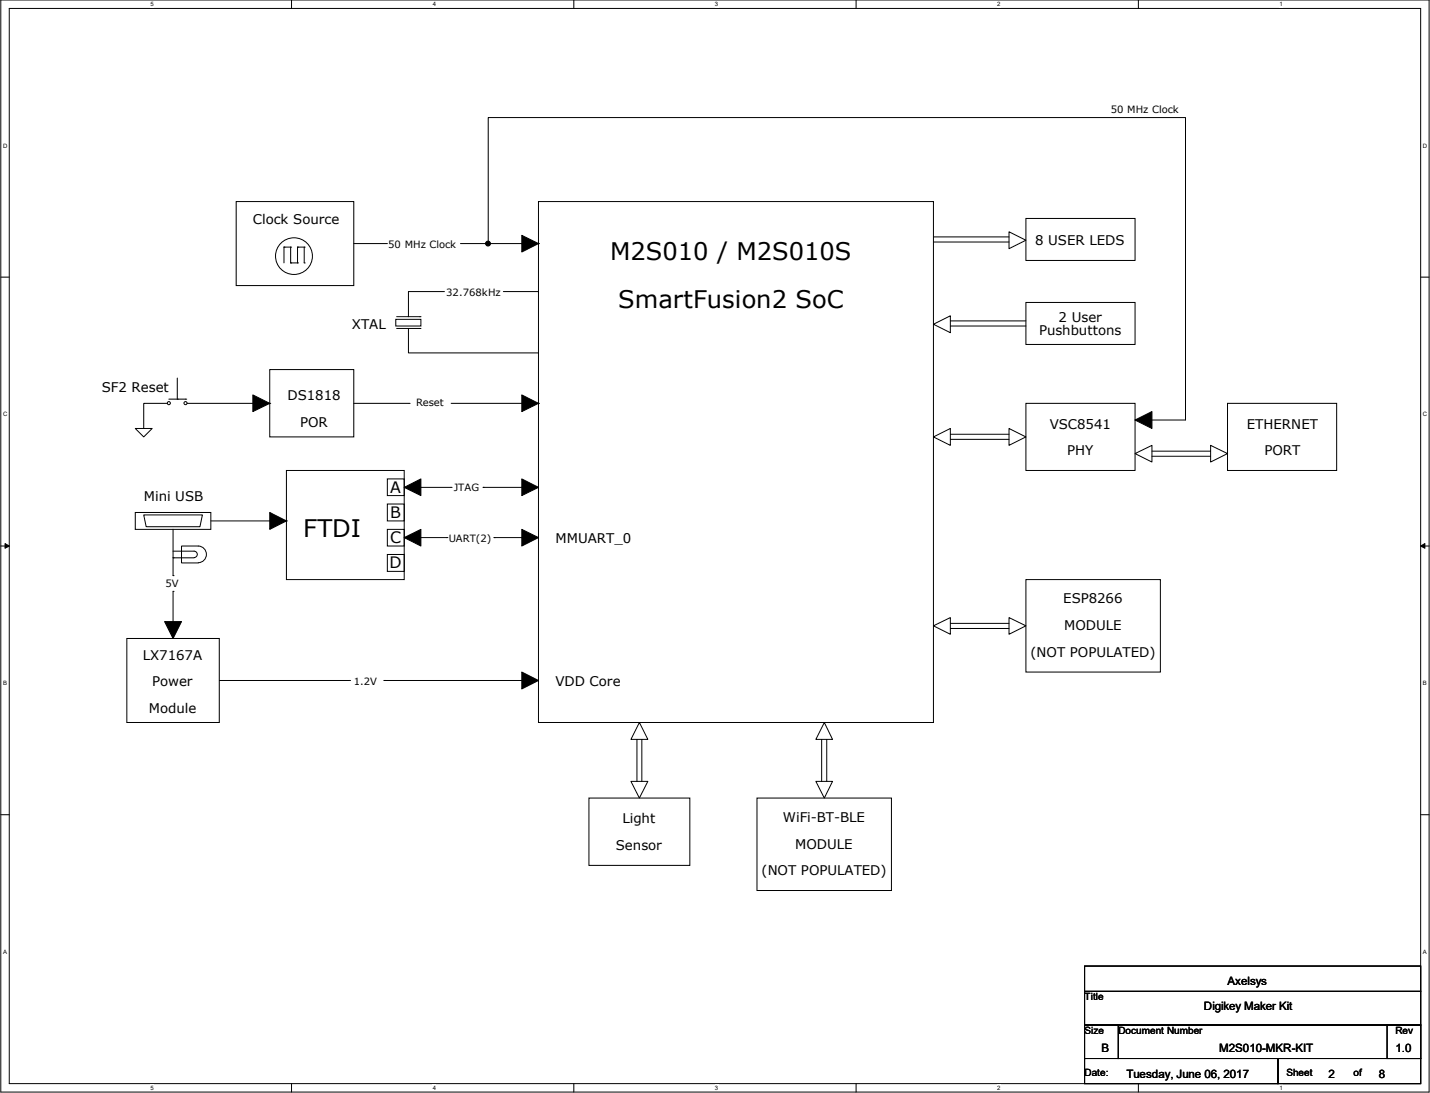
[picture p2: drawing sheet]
<svg xmlns="http://www.w3.org/2000/svg" width="272mm" height="208mm" viewBox="0 0 272 208" stroke-linecap="round" stroke-linejoin="round" font-family="sans-serif">
<path d="M.2 0h272v208h-272zM1.8 1.6h268.8v204.8h-268.8z" fill="none" stroke="#000" stroke-width=".19"/>
<g fill="#fff">
<path d="M28.6 .2h.6v1.2h-.6z"/>
<path d="M28.6 206.6h.6v1.2h-.6z"/>
</g>
<path d="M55.5 0v1.6M55.5 206.4v1.6" fill="none" stroke="#000" stroke-width=".19"/>
<g fill="#fff">
<path d="M82.4 .2h.6v1.2h-.6z"/>
<path d="M82.4 206.6h.6v1.2h-.6z"/>
</g>
<path d="M109.3 0v1.6M109.3 206.4v1.6" fill="none" stroke="#000" stroke-width=".19"/>
<g fill="#fff">
<path d="M136.2 .2h.6v1.2h-.6z"/>
<path d="M136.2 206.6h.6v1.2h-.6z"/>
</g>
<path d="M163.1 0v1.6M163.1 206.4v1.6" fill="none" stroke="#000" stroke-width=".19"/>
<g fill="#fff">
<path d="M189.9 .2h.6v1.2h-.6z"/>
<path d="M189.9 206.6h.6v1.2h-.6z"/>
</g>
<path d="M216.8 0v1.6M216.8 206.4v1.6" fill="none" stroke="#000" stroke-width=".19"/>
<g fill="#fff">
<path d="M243.7 .2h.6v1.2h-.6z"/>
<path d="M243.7 206.6h.6v1.2h-.6z"/>
<path d="M.6 27.2h.7v1.2h-.7z"/>
<path d="M271 27.2h.8v1.2h-.8z"/>
<path d="M.6 78.4h.7v1.1h-.7z"/>
<path d="M271 78.4h.8v1.1h-.8z"/>
</g>
<path d="M.2 52.8h1.6M270.6 52.8h1.6" fill="none" stroke="#000" stroke-width=".19"/>
<g fill="#fff">
<path d="M.6 129.6h.7v1.2h-.7z"/>
<path d="M271 129.6h.7v1.2h-.7z"/>
</g>
<path d="M.2 104h1.6M270.6 104h1.6" fill="none" stroke="#000" stroke-width=".19"/>
<path d="M1 103.5l.8 .5-.8 .4zM270.6 104l.8-.5v.9z" fill="#000" stroke="#000" stroke-width=".19"/>
<g fill="#fff">
<path d="M.6 180.8h.7v1.1h-.7z"/>
<path d="M271 180.8h.7v1.1h-.7z"/>
</g>
<g fill="none" stroke="#000" stroke-width=".19">
<path d="M45 38.4h22.4v16h-22.4zM102.6 38.4h75.2v99.2h-75.2zM54.1 47.1h.1M54.1 47.1v3M54.1 47.1h1.3M55.4 47.1h.1M55.4 50.1h.1M55.4 47.1v3M55.4 50.1h1.3M56.7 50.1h.1M56.7 47.1h.1M56.7 47.1h1.2"/>
<path d="M56.7 47.1v3M57.9 50.1h.1M57.9 47.1h.1M57.9 47.1v3M67.4 46.4h6.2M73.6 46.4h.1M84.7 55.5h-6.9v4.8M87.7 46.4h14.9M93 46.4v-24h132.8v57.6h-9.6M95.9 55.5h6.7M102.6 46.4h.1M177.8 45.1h14.4"/>
<path d="M177.8 46.1h14.4M192.2 44.2l3.2 1.6-3.2 1.6zM195.4 41.6h20.8v8h-20.8zM195.4 57.6h20.8v8h-20.8zM31.9 76.8h-4.5v4.8M32.2 76h3.2M33.8 76h.1M33.8 72v4M35.4 76h.1M35.7 76.8h15.7M51.4 70.4h16v12.8h-16zM51.4 76.8h.1"/>
<path d="M67.4 76.8h10.5M75.4 60.8h4.8v1.3h-4.8zM75.5 60.3h4.5M75.5 62.6h4.5M77.8 62.6v4.6h24.8M77.9 76.8h.1M80 60.3h.1M80 62.6h.1M85.9 76.8h16.7M102.6 76.8h.1M177.8 61.8l3.2-1.6v3.2zM181 61.1h14.4"/>
<path d="M181 62.1h14.4M195.4 76.8h20.8v12.8h-20.8zM233.8 76.8h20.8v12.8h-20.8zM25.8 81.6h3.2l-1.6 1.6zM25.8 97.6h14.4v3.2h-14.4zM27.4 98.1h11.1l-.4 2.2h-10.3zM40.2 99.2h14.4M54.6 89.6h22.4v20.8h-22.4zM54.6 99.2h.1M73.8 91.2h3.2v3.2h-3.2zM73.8 96h3.2v3.2h-3.2zM77 92.8h8.9"/>
<path d="M85.9 92.8h.1M92 92.8h.1M92 92.8h10.6M177.8 83.2l3.2-1.6v3.2zM181 82.7h11.2M181 83.7h11.2M192.2 81.6l3.2 1.6-3.2 1.6zM216.2 86.4l3.2-1.6v3.2zM219.4 85.9h11.2M219.4 86.9h11.2M230.6 84.8l3.2 1.6-3.2 1.6zM33 105h4a.61 .61 0 0 1 .6 .6 .61 .61 0 0 1-.6 .6"/>
<path d="M33 106.3h.1M33 112.6h.1M33 109.6h.1M33 106.3h4M33 100.8v8.8M33 112.6v9M37.8 107.2a1.59 1.59 0 0 0 1.5-1.6 1.59 1.59 0 0 0-1.5-1.6h-3.2v3.2h3.2M73.8 100.8h3.2v3.2h-3.2zM73.8 105.6h3.2v3.2h-3.2zM77 102.4h8.1M85.1 102.4h.1M94.1 102.4h.1"/>
<path d="M94.1 102.4h8.5M177.8 119.2l3.2-1.6v3.2zM181 118.7h11.2M181 119.7h11.2M192.2 117.6l3.2 1.6-3.2 1.6zM195.4 110.4h25.6v17.6h-25.6zM24.2 121.6h17.6v16h-17.6zM41.8 129.6h24.8M66.6 129.6h.1M73.1 129.6h.1M73.1 129.6h29.5M121.8 137.6l1.6 3.2h-3.2z"/>
<path d="M157 137.6l1.6 3.2h-3.2zM.2 155.2h1.6M112.2 152h19.2v12.8h-19.2zM120.2 148.8h3.2l-1.6 3.2zM121.3 140.8v8M122.2 140.8v8M144.2 152h25.6v17.6h-25.6zM155.4 148.8h3.2l-1.6 3.2zM156.5 140.8v8M157.5 140.8v8M270.6 155.2h1.6M206.6 184h64v4.8h-64z"/>
<path d="M206.6 188.8h64v6.4h-64zM206.6 195.2h6.4v6.4h-6.4zM213 195.2h57.6v6.4h-57.6zM264.2 195.2h6.4v6.4h-6.4zM206.6 201.6h36.8v4.8h-36.8zM243.4 201.6h27.2v4.8h-27.2z"/>
<circle cx="56" cy="48.8" r="3.5"/>
<circle cx="32.2" cy="76.8" r=".3"/>
<circle cx="35.3" cy="76.8" r=".3"/>
</g>
<g fill="#000" stroke="#000" stroke-width=".19">
<path d="M99.4 44.8l3.2 1.6-3.2 1.6z" fill-rule="evenodd"/>
<path d="M48.2 75.2l3.2 1.6-3.2 1.6z" fill-rule="evenodd"/>
<path d="M99.4 75.2l3.2 1.6-3.2 1.6z" fill-rule="evenodd"/>
<path d="M216.2 80l3.2-1.6v3.2z" fill-rule="evenodd"/>
<path d="M51.4 97.6l3.2 1.6-3.2 1.6z" fill-rule="evenodd"/>
<path d="M77 92.8l3.2-1.6v3.2z" fill-rule="evenodd"/>
<path d="M99.4 91.2l3.2 1.6-3.2 1.6z" fill-rule="evenodd"/>
<path d="M31.4 118.4h3.2l-1.6 3.2z" fill-rule="evenodd"/>
<path d="M77 102.4l3.2-1.6v3.2z" fill-rule="evenodd"/>
<path d="M99.4 100.8l3.2 1.6-3.2 1.6z" fill-rule="evenodd"/>
<path d="M99.4 128l3.2 1.6-3.2 1.6z" fill-rule="evenodd"/>
<circle cx="92.9" cy="46.4" r=".47"/>
</g>
<g font-size="4.6">
<text x="116.2" y="49.4">M2S010 / M2S010S</text>
<text x="117.8" y="58.7">SmartFusion2 SoC</text>
<text x="57.8" y="102.2">FTDI</text>
</g>
<g font-size="3">
<text x="74.3" y="93.9">A</text>
<text x="74.3" y="98.7">B</text>
<text x="74.3" y="103.5">C</text>
<text x="74.2" y="108.3">D</text>
</g>
<g font-size="2.5">
<text x="48.2" y="42.6">Clock Source</text>
<text x="197.1" y="46.7">8 USER LEDS</text>
<text x="67" y="62.6">XTAL</text>
<text x="197.9" y="63.8">Pushbuttons</text>
<text x="201.6" y="61.3">2 User</text>
<text x="19.4" y="74.6">SF2 Reset</text>
<text x="54.8" y="76.2">DS1818</text>
<text x="57.2" y="81.3">POR</text>
<text x="199.9" y="81.7">VSC8541</text>
<text x="237.5" y="81.7">ETHERNET</text>
<text x="203.3" y="86.7">PHY</text>
<text x="240.8" y="86.7">PORT</text>
<text x="27.4" y="95.4">Mini USB</text>
<text x="105.8" y="103.4">MMUART_0</text>
<text x="202.5" y="114.9">ESP8266</text>
<text x="27.2" y="125.6">LX7167A</text>
<text x="196.3" y="125.1">(NOT POPULATED)</text>
<text x="202.7" y="120">MODULE</text>
<text x="29" y="130.7">Power</text>
<text x="105.8" y="130.6">VDD Core</text>
<text x="28.3" y="135.8">Module</text>
<text x="117.3" y="161.9">Sensor</text>
<text x="118.6" y="156.8">Light</text>
<text x="149.1" y="156.5">WiFi-BT-BLE</text>
<text x="151.5" y="161.6">MODULE</text>
<text x="145.1" y="166.7">(NOT POPULATED)</text>
</g>
<g font-size="2.2">
<text x="233.8" y="187.7">Axelsys</text>
<text x="229.3" y="192.4">Digikey Maker Kit</text>
<text x="209.8" y="200.4">B</text>
<text x="232.2" y="200.4">M2S010-MKR-KIT</text>
<text x="265.8" y="200.4">1.0</text>
<text x="214.6" y="205.3">Tuesday, June 06, 2017</text>
<text x="253" y="205.3">2</text>
<text x="262.6" y="205.3">8</text>
</g>
<g font-size="1.9">
<text x="211.6" y="21.6">50 MHz Clock</text>
<text x="73.9" y="47.2">50 MHz Clock</text>
<text x="85" y="56.3">32.768kHz</text>
<text x="79.2" y="77.4">Reset</text>
<text x="86.4" y="93.6">JTAG</text>
<text x="85.5" y="103.2">UART(2)</text>
<text x="31.5" y="111.8">5V</text>
<text x="67.4" y="130.4">1.2V</text>
<text x="206.6" y="190.5">Title</text>
<text x="206.6" y="196.9">Size</text>
<text x="213" y="196.9">Document Number</text>
<text x="265.8" y="196.9">Rev</text>
<text x="206.6" y="204.9">Date:</text>
<text x="245" y="204.9">Sheet</text>
<text x="257.8" y="204.9">of</text>
</g>
<g font-size="1.1">
<text x="28.6" y="1.1">5</text>
<text x="82.4" y="1.1">4</text>
<text x="136.2" y="1.1">3</text>
<text x="189.9" y="1.1">2</text>
<text x="243.7" y="1.1">1</text>
<text x=".6" y="28.2">D</text>
<text x="271" y="28.2">D</text>
<text x=".6" y="79.3">C</text>
<text x="271" y="79.3">C</text>
<text x=".6" y="130.6">B</text>
<text x="271" y="130.6">B</text>
<text x=".6" y="181.7">A</text>
<text x="271" y="181.7">A</text>
<text x="28.6" y="207.6">5</text>
<text x="82.4" y="207.6">4</text>
<text x="136.2" y="207.6">3</text>
<text x="189.9" y="207.6">2</text>
<text x="243.7" y="207.6">1</text>
</g>
</svg>
